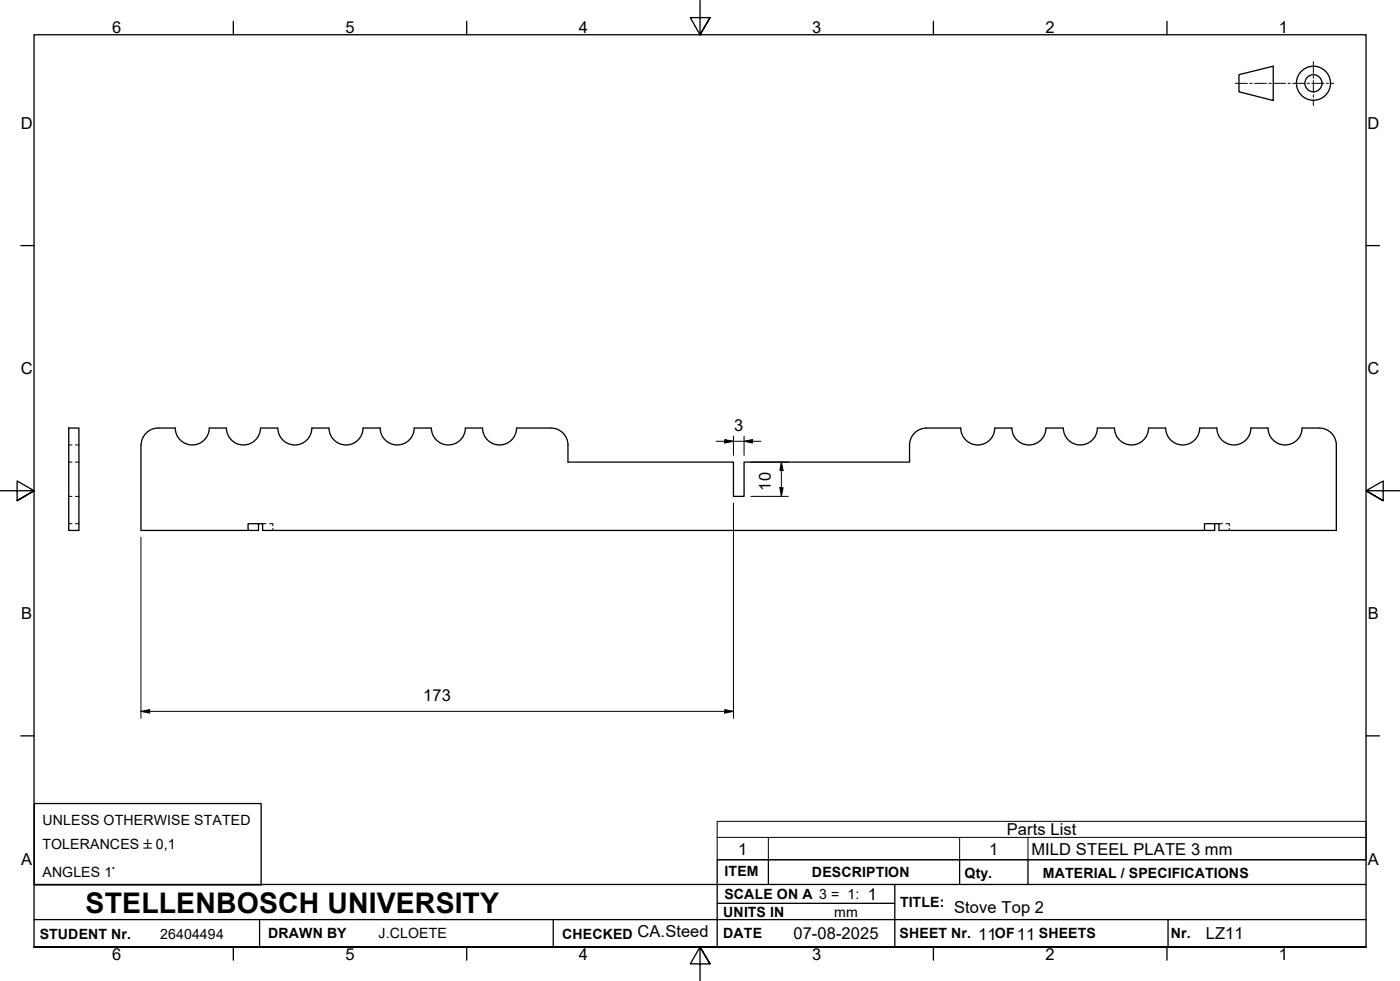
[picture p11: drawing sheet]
<svg xmlns="http://www.w3.org/2000/svg" width="410mm" height="287mm" viewBox="0 0 410 287" stroke-linecap="round" stroke-linejoin="round" font-family="sans-serif">
<!-- layer: Hidden Edges(ISO) -->
<g fill="none" stroke="#000" stroke-width=".29">
<path d="M20.1 135.3h1M20.1 130.3h1M22.1 135.3h1M22.1 130.3h1M20.1 153.3h1M20.1 145.3h1M22.1 153.3h1M22.1 145.3h1M76.9 153.3h1M78.9 153.3h1v.6M79.9 154.6v.7M356.9 153.3h1"/>
<path d="M358.9 153.3h1v.6M359.9 154.6v.7"/>
</g>
<!-- layer: Visible Edges(ISO) -->
<g fill="none" stroke="#000" stroke-width=".38">
<path d="M20.1 125.3h3v30h-3zM41.3 130.3v25h31.3M46.3 125.3h5M46.3 125.3a5 5 0 0 0-5 5M51.3 125.3a5 5 0 0 0 5 5 5 5 0 0 0 5-5M61.3 125.3h5M66.3 125.3a5 5 0 0 0 5 5 5 5 0 0 0 5-5M76.3 125.3h5M81.3 125.3a5 5 0 0 0 5 5 5 5 0 0 0 5-5M91.3 125.3h5M96.3 125.3a5 5 0 0 0 5 5 5 5 0 0 0 5-5M106.3 125.3h5"/>
<path d="M111.3 125.3a5 5 0 0 0 5 5 5 5 0 0 0 5-5M121.3 125.3h5M126.3 125.3a5 5 0 0 0 5 5 5 5 0 0 0 5-5M136.3 125.3h5M141.3 125.3a5 5 0 0 0 5 5 5 5 0 0 0 5-5M151.3 125.3h10M161.3 125.3a5 5 0 0 1 5 5M166.3 130.3v5h48.5v10h3.1v-10h48.4v-5M281.3 125.3h-10a5 5 0 0 0-5 5M281.3 125.3a5 5 0 0 0 5 5 5 5 0 0 0 5-5M291.3 125.3h5M296.3 125.3a5 5 0 0 0 5 5 5 5 0 0 0 5-5"/>
<path d="M306.3 125.3h5M311.3 125.3a5 5 0 0 0 5 5 5 5 0 0 0 5-5M321.3 125.3h5M326.3 125.3a5 5 0 0 0 5 5 5 5 0 0 0 5-5M336.3 125.3h5M341.3 125.3a5 5 0 0 0 5 5 5 5 0 0 0 5-5M351.3 125.3h5M356.3 125.3a5 5 0 0 0 5 5 5 5 0 0 0 5-5M366.3 125.3h5M371.3 125.3a5 5 0 0 0 5 5 5 5 0 0 0 5-5M381.3 125.3h5a5 5 0 0 1 5 5M391.3 130.3v25h-34.4v-2h-4.2v2h3v-2"/>
<path d="M75.7 153.3v2h-3.1v-2h4.3v2h275.8"/>
</g>
<!-- layer: Symbols(ISO) -->
<path d="M210 245.1v-4.7h190v4.7M210 245.1v6.6h190v-6.6M210 245.1h190M225 245.1v6.6M281 245.1v6.6M301 245.1v6.6" fill="none" stroke="#000" stroke-width=".29"/>
<!-- layer: Border_0 -->
<g fill="none" stroke="#000" stroke-width=".38">
<path d="M68.3 6.2v4M136.7 6.2v4M205 .1v10.1l-2.9-5h5.8l-2.9 5 2.9-5M273.3 6.2v4M341.7 6.2v4M6.1 71.9h3.9M400 71.9h3.9M0 143.7h10l-5-2.9v5.8l5-2.9-5 2.9M410 143.7h-10l5-2.9v5.8l-5-2.9 5 2.9M6.1 215.4h3.9M400 215.4h3.9M10 277.2v-267h390v267h-390h390"/>
<path d="M68.3 277.2v3.9M136.7 277.2v3.9M273.3 277.2v3.9M341.7 277.2v3.9M207.9 282.1l-2.9-4.9 2.9 4.9h-5.8l2.9-4.9v10"/>
</g>
<!-- layer: Sketch Geometry(ISO) -->
<g fill="none" stroke="#000" stroke-width=".38">
<path d="M362.8 21.9l10-2.5v10l-10-2.5zM10 235.2h66.5v23.8h-66.5zM10 258.9h390M225 251.7v7.2M262 258.9v18.3M281 251.7v7.2M301 251.7v7.2M400 251.7h-190v25.5M10 277.2h390M10 269.2h390M76 269.2v8M162 269.2v8"/>
<path d="M210 264.4h52M342 269.2v8"/>
<circle cx="384.6" cy="24.4" r="5"/>
<circle cx="384.6" cy="24.4" r="2.51"/>
</g>
<g fill="none" stroke="#000" stroke-width=".29">
<path d="M384.6 18v3.5M361.8 24.4h3.5M366 24.4h.6M367.3 24.4h3.5M371.5 24.4h.7M372.9 24.4h3.5M377.1 24.4h.7M378.5 24.4h3.5M382.7 24.4h.7M384.1 24.4h3.5M384.6 22.2v.7M384.6 23.6v3.5"/>
<path d="M384.6 27.8v.7M384.6 29.2v1.7M388.3 24.4h.7M389.7 24.4h.8"/>
</g>
<!-- layer: Dimensions(ISO) -->
<g fill="none" stroke="#000" stroke-width=".29">
<path d="M209.7 129.2h13.1M212.2 128.7l2.6 .5-2.6 .5zM214.8 127.6v5.7M217.9 129.2l2.4-.5v1zM217.9 127.6v5.7M219.8 135.3h11M228.8 135.3l.5 2.4h-1zM228.8 135.3v10M41.3 157.3v53M214.8 147.3v63M219.8 145.3h11M228.3 142.8h1l-.5 2.5z"/>
<path d="M41.3 208.2l2.5-.5v1zM41.3 208.2h173.5M212.2 207.7l2.6 .5-2.6 .5z"/>
</g>
<path d="M212.2 128.7l2.6 .5-2.6 .5zM217.9 129.2l2.4-.5v1zM228.8 135.3l.5 2.4h-1zM228.3 142.8h1l-.5 2.5zM41.3 208.2l2.5-.5v1zM212.2 207.7l2.6 .5-2.6 .5z" fill="#000"/>
<text font-size="8.3" x="25.1" y="267.2">STELLENBOSCH UNIVERSITY</text>
<g font-size="4.8">
<text x="32.8" y="9.7">6</text>
<text x="101.2" y="9.7">5</text>
<text x="169.5" y="9.7">4</text>
<text x="237.8" y="9.7">3</text>
<text x="306.1" y="9.7">2</text>
<text x="374.5" y="9.7">1</text>
<text x="6.1" y="37.8">D</text>
<text x="400.4" y="37.8">D</text>
<text x="6.1" y="109.6">C</text>
<text x="400.4" y="109.6">C</text>
<text x="214.9" y="126.1">3</text>
<text x="225.7" y="143.6" transform="rotate(-90 225.7 143.6)">10</text>
<text x="6.2" y="181.3">B</text>
<text x="400.5" y="181.3">B</text>
<text x="124" y="205.2">173</text>
<text x="294.8" y="244.5">Parts List</text>
<text x="216.2" y="250.1">1</text>
<text x="289.6" y="250.1">1</text>
<text x="302" y="250.2">MILD STEEL PLATE 3 mm</text>
<text x="6.2" y="253.1">A</text>
<text x="400.5" y="253.1">A</text>
<text x="254.1" y="263.4">1</text>
<text x="279.3" y="267.2">Stove Top 2</text>
<text x="186.6" y="274.3">CA.Steed</text>
<text x="232.3" y="274.8">07-08-2025</text>
<text x="286.4" y="275">11</text>
<text x="297.8" y="275">11</text>
<text x="353.1" y="274.8">LZ11</text>
<text x="32.8" y="281.1">6</text>
<text x="101.2" y="281.1">5</text>
<text x="169.5" y="281.1">4</text>
<text x="237.8" y="281.1">3</text>
<text x="306.1" y="281.1">2</text>
<text x="374.5" y="281.1">1</text>
</g>
<g font-size="4.1">
<text x="12.4" y="241.6">UNLESS OTHERWISE STATED</text>
<text x="12.4" y="248.6">TOLERANCES ±0,1</text>
<text x="12.4" y="256.7">ANGLES 1°</text>
<text x="212.2" y="256.5">ITEM</text>
<text x="237.7" y="256.7">DESCRIPTION</text>
<text x="282.4" y="256.9">Qty.</text>
<text x="305.4" y="256.9">MATERIAL / SPECIFICATIONS</text>
<text x="212.1" y="263">SCALE ON A 3 = 1:</text>
<text x="211.8" y="268.4">UNITS IN</text>
<text x="244.2" y="268.3">mm</text>
<text x="263.5" y="265.6">TITLE:</text>
<text x="11.6" y="274.8">STUDENT Nr.</text>
<text x="46.9" y="274.8">26404494</text>
<text x="78.5" y="274.6">DRAWN BY</text>
<text x="110.9" y="274.6">J.CLOETE</text>
<text x="164.6" y="274.8">CHECKED</text>
<text x="211.8" y="274.6">DATE</text>
<text x="263.4" y="274.6">SHEET Nr.</text>
<text x="291.3" y="274.6">OF</text>
<text x="304.2" y="274.6">SHEETS</text>
<text x="342.8" y="274.5">Nr.</text>
</g>
</svg>
